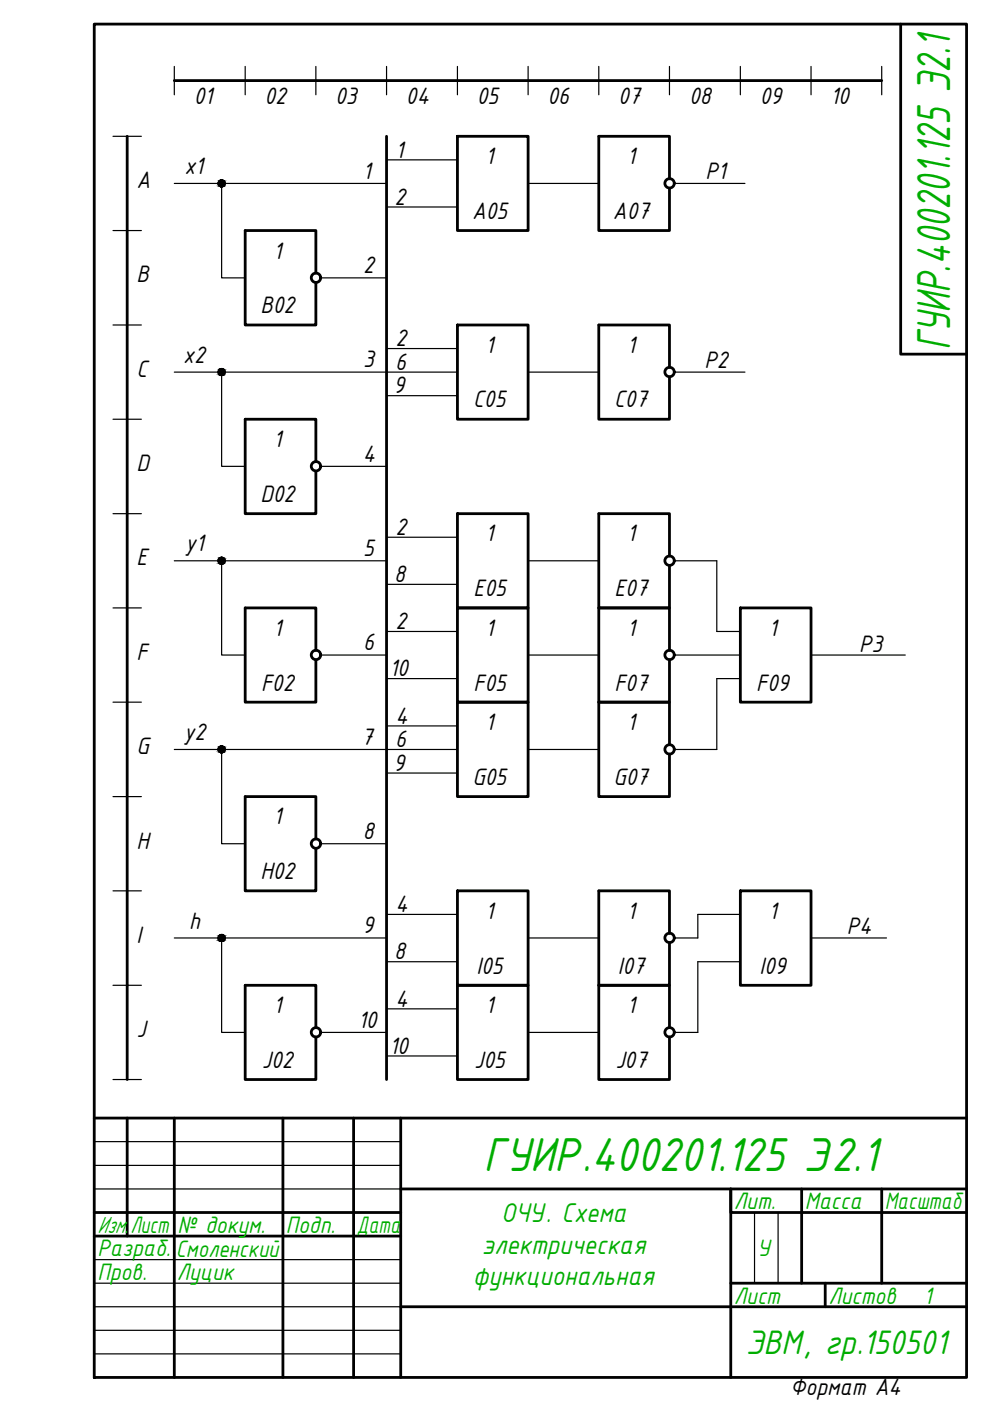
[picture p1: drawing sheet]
<svg xmlns="http://www.w3.org/2000/svg" width="210mm" height="297mm" viewBox="0 0 210 297" stroke-linecap="round" stroke-linejoin="round" font-family="sans-serif">
<!-- layer: 0 -->
<g fill="none" stroke="#000" stroke-width=".59">
<path d="M20 5.1h184.9v286.9h-184.9zM37 17.1h149.9M191 5.1v70h13.9M27 28.9v200M82 28.9v200M97 28.9h15v20h-15zM141.9 37.9v-9h-14.9v20h14.9v-9M67 57.9v-9h-15v20h15v-9M97 68.9h15v20h-15zM141.9 77.9v-9h-14.9v20h14.9v-9M67 97.9v-9h-15v20h15v-9M97 108.9h15v20h-15z"/>
<path d="M141.9 117.9v-9h-14.9v20h14.9v-9M67 137.9v-9h-15v20h15v-9M97 128.9h15v20h-15zM141.9 137.9v-9h-14.9v20h14.9v-9M157 128.9h15v20h-15zM97 148.9h15v20h-15zM141.9 157.9v-9h-14.9v20h14.9v-9M67 177.9v-9h-15v20h15v-9M97 188.9h15v20h-15zM141.9 197.9v-9h-14.9v20h14.9v-9M157 188.9h15v20h-15zM67 217.9v-9h-15v20h15v-9"/>
<path d="M97 208.9h15v20h-15zM141.9 217.9v-9h-14.9v20h14.9v-9M20 237.1h184.9M27 237.1v25M37 237.1v54.9M60 237.1v54.9M75 237.1v54.9M85 237.1v54.9M20 257.1h65M85 252.1h119.9M170 252.1v20M186.9 252.1v20"/>
<path d="M204.9 257.1h-50v-5v39.9M20 262.1h65M85 277.1h119.9M154.9 272.1h50M175 272.1v5"/>
<circle cx="142" cy="38.9" r=".99"/>
<circle cx="67" cy="58.9" r=".99"/>
<circle cx="142" cy="78.9" r=".99"/>
<circle cx="67" cy="98.9" r=".99"/>
<circle cx="142" cy="118.9" r=".99"/>
<circle cx="67" cy="138.9" r=".99"/>
<circle cx="142" cy="138.9" r=".99"/>
<circle cx="142" cy="158.9" r=".99"/>
<circle cx="67" cy="178.9" r=".99"/>
<circle cx="142" cy="198.8" r=".99"/>
<circle cx="67" cy="218.9" r=".99"/>
<circle cx="142" cy="218.9" r=".99"/>
</g>
<g fill="none" stroke="#000" stroke-width=".25">
<path d="M37 14.1v6M52 14.1v6M67 14.1v6M82 14.1v6M97 14.1v6M112 14.1v6M127 14.1v6M141.9 14.1v6M157 14.1v6M172 14.1v6M186.9 14.1v6M24 28.9h6"/>
<path d="M37 38.9h45M47 38.9v20h5v-10M97 28.9v5h-15M97 33.9v5M127 28.9v10h-15M143 38.9h14.9M24 48.9h6M68 58.9h14M82 43.9h15v5M127 43.9v5M24 68.9h6M47 78.9v20h5v-10"/>
<path d="M52 63.9v5M97 68.9v5h-15M97 73.9v5h-60M127 68.9v10h-15M143 78.9h14.9M24 88.9h6M68 98.9h14M82 83.9h15v5M127 83.9v5M24 108.9h6M37 118.9h45M47 118.9v20h5v-10"/>
<path d="M52 103.9v5M97 108.9v5h-15M97 113.9v5M127 108.9v10h-15M143 118.9h9v15h5v-5M24 128.9h6M68 138.9h14M82 123.9h15v10h-15M97 133.9v5M127 123.9v15h-15M157 133.9v5h-14M172 138.9h19.9"/>
<path d="M24 148.9h6M47 158.9v20h5v-10M52 143.9v5M82 143.9h15v10h-15M97 153.9v5h-60M127 143.9v15h-15M157 148.9v-5h-5v15h-9M24 168.9h6M68 178.9h14M82 163.9h15v5M127 163.9v5M24 188.9h6"/>
<path d="M37 198.9h45M47 198.9v20h5v-10M52 183.9v5M97 188.9v5h-15M97 193.9v5M127 188.9v10h-15M157 188.9v5h-9v5h-5M172 198.9h16M24 208.9h6M68 218.9h14M82 203.9h15v10h-15M97 213.9v5"/>
<path d="M127 203.9v15h-15M157 208.9v-5h-9v15h-5M24 228.9h6M52 223.9v5M82 223.9h15v5M127 223.9v5M20 242h65M20 247.1h65M20 252.1h65M160 257.1v15M165 257.1v15M20 267.1h65"/>
<path d="M20 272.1h65M20 277.1h65M20 282.1h65M20 287h65"/>
<circle cx="47" cy="38.9" r=".74"/>
<circle cx="47" cy="78.9" r=".74"/>
<circle cx="47" cy="118.9" r=".74"/>
<circle cx="47" cy="158.9" r=".74"/>
<circle cx="47" cy="198.8" r=".74"/>
</g>
<g fill="#000" stroke="#000" stroke-width=".21">
<path d="M46.9 38.2h.3zM46.8 38.2h.4z"/>
<path d="M46.8 38.2h.5zM46.7 38.2h.6z"/>
<path d="M46.8 39.6h.4zM46.8 39.6l.2 .1z"/>
<path d="M46.7 38.2l.7 .1zM46.5 38.3h.9z"/>
<path d="M46.7 39.6h.6zM46.7 39.6h.5z"/>
<path d="M46.5 38.3l1 .1zM46.5 38.3l1 .1h-1.1z"/>
<path d="M46.5 39.5h.9zM46.5 39.5l.8 .1z"/>
<path d="M46.4 38.4l1.2 .1-.1-.1zM46.4 38.4l1.2 .1h-1.2z"/>
<path d="M46.4 39.4h1.1zM46.4 39.4l1 .1z"/>
<path d="M46.4 38.5l1.3 .1-.1-.1zM46.4 38.5l1.3 .1h-1.4z"/>
<path d="M46.4 39.3h1.2zM46.4 39.3l1.1 .1z"/>
<path d="M46.3 38.6l1.4 .2v-.2zM46.3 38.6l1.4 .2h-1.5z"/>
<path d="M46.3 39.2l1.3 .1 .1-.1zM46.3 39.2l1.3 .1h-1.2z"/>
<path d="M46.2 38.8l1.5 .1v-.1zM46.2 38.8l1.5 .1h-1.5z"/>
<path d="M46.2 38.9l1.5 .2v-.2zM46.2 38.9l1.5 .2h-1.5z"/>
<path d="M46.2 39.1l1.5 .1v-.1zM46.2 39.1l1.5 .1h-1.4z"/>
<path d="M46.9 78.1l.3 .1zM46.8 78.2h.4z"/>
<path d="M46.8 78.2h.5zM46.7 78.2h.6z"/>
<path d="M46.8 79.6h.4zM46.8 79.6l.2 .1z"/>
<path d="M46.7 78.2l.7 .1zM46.5 78.3h.9z"/>
<path d="M46.7 79.6h.6zM46.7 79.6h.5z"/>
<path d="M46.5 78.3l1 .1zM46.5 78.3l1 .1h-1.1z"/>
<path d="M46.5 79.5h.9zM46.5 79.5l.8 .1z"/>
<path d="M46.4 78.4l1.2 .1-.1-.1zM46.4 78.4l1.2 .1h-1.2z"/>
<path d="M46.4 79.4h1.1zM46.4 79.4l1 .1z"/>
<path d="M46.4 78.5l1.3 .1-.1-.1zM46.4 78.5l1.3 .1h-1.4z"/>
<path d="M46.4 79.3l1.1 .1 .1-.1zM46.4 79.3l1.1 .1h-1.1z"/>
<path d="M46.3 78.6l1.4 .2v-.2zM46.3 78.6l1.4 .2h-1.5z"/>
<path d="M46.3 79.1l1.3 .2 .1-.2zM46.3 79.1l1.3 .2h-1.2z"/>
<path d="M46.2 78.8l1.5 .1v-.1zM46.2 78.8l1.5 .1h-1.5z"/>
<path d="M46.2 78.9l1.5 .1v-.1zM46.2 78.9l1.5 .1h-1.5z"/>
<path d="M46.2 79l1.5 .1v-.1zM46.2 79l1.5 .1h-1.4z"/>
<path d="M46.9 118.1l.3 .1zM46.8 118.2h.4z"/>
<path d="M46.8 118.2h.5zM46.7 118.2h.6z"/>
<path d="M46.8 119.6h.4zM46.8 119.6h.2z"/>
<path d="M46.7 118.2l.7 .1zM46.5 118.3h.9z"/>
<path d="M46.7 119.6h.6zM46.7 119.6h.5z"/>
<path d="M46.5 118.3l1 .1zM46.5 118.3l1 .1h-1.1z"/>
<path d="M46.5 119.5h.9zM46.5 119.5l.8 .1z"/>
<path d="M46.4 118.4l1.2 .1-.1-.1zM46.4 118.4l1.2 .1h-1.2z"/>
<path d="M46.4 119.4h1.1zM46.4 119.4l1 .1z"/>
<path d="M46.4 118.5l1.3 .1zM46.4 118.5l1.3 .1h-1.4z"/>
<path d="M46.4 119.3l1.1 .1 .1-.1zM46.4 119.3l1.1 .1h-1.1z"/>
<path d="M46.3 118.6l1.4 .2v-.2zM46.3 118.6l1.4 .2h-1.5z"/>
<path d="M46.3 119.2l1.3 .1 .1-.1zM46.3 119.2l1.3 .1h-1.2z"/>
<path d="M46.2 118.8l1.5 .1v-.1zM46.2 118.8l1.5 .1h-1.5z"/>
<path d="M46.2 118.9l1.5 .1v-.1zM46.2 118.9l1.5 .1h-1.5z"/>
<path d="M46.2 119l1.5 .2v-.2zM46.2 119l1.5 .2h-1.4z"/>
<path d="M46.9 158.1l.3 .1zM46.8 158.2h.4z"/>
<path d="M46.8 158.2h.5zM46.7 158.2h.6z"/>
<path d="M46.8 159.6h.4zM46.8 159.6h.2z"/>
<path d="M46.7 158.2l.7 .1zM46.5 158.3h.9z"/>
<path d="M46.7 159.5h.6zM46.7 159.5l.5 .1z"/>
<path d="M46.5 158.3l1 .1zM46.5 158.3l1 .1h-1.1z"/>
<path d="M46.5 159.5h.9zM46.5 159.5h.8z"/>
<path d="M46.4 158.4l1.2 .1zM46.4 158.5h1.2z"/>
<path d="M46.4 159.4h1.1zM46.4 159.4l1 .1z"/>
<path d="M46.4 158.5l1.3 .1-.1-.1zM46.4 158.5l1.3 .1h-1.4z"/>
<path d="M46.4 159.3l1.1 .1 .1-.1zM46.4 159.3l1.1 .1h-1.1z"/>
<path d="M46.3 158.6l1.4 .1v-.1zM46.3 158.6l1.4 .1h-1.5z"/>
<path d="M46.3 159.2l1.3 .1 .1-.1zM46.3 159.2l1.3 .1h-1.2z"/>
<path d="M46.2 158.7l1.5 .2v-.2zM46.2 158.7l1.5 .2h-1.5z"/>
<path d="M46.2 158.9l1.5 .1v-.1zM46.2 158.9l1.5 .1h-1.5z"/>
<path d="M46.2 159l1.5 .2v-.2zM46.2 159l1.5 .2h-1.4z"/>
<path d="M46.9 198.1h.3zM46.8 198.1h.4z"/>
<path d="M46.8 198.1l.5 .1zM46.7 198.2h.6z"/>
<path d="M46.8 199.6h.4zM46.8 199.6h.2z"/>
<path d="M46.7 198.2l.7 .1zM46.5 198.3h.9z"/>
<path d="M46.7 199.5h.6zM46.7 199.5l.5 .1z"/>
<path d="M46.5 198.3l1 .1zM46.4 198.4h1.1z"/>
<path d="M46.5 199.5h.9zM46.5 199.5h.8z"/>
<path d="M46.4 198.4l1.2 .1-.1-.1zM46.4 198.4l1.2 .1h-1.2z"/>
<path d="M46.4 199.4l1 .1 .1-.1zM46.4 199.4l1 .1h-.9z"/>
<path d="M46.4 198.5l1.3 .1-.1-.1zM46.4 198.5l1.3 .1h-1.4z"/>
<path d="M46.4 199.3h1.2zM46.4 199.3l1.1 .1z"/>
<path d="M46.3 198.6l1.4 .1v-.1zM46.3 198.6l1.4 .1h-1.5z"/>
<path d="M46.3 199.2l1.3 .1 .1-.1zM46.3 199.2l1.3 .1h-1.2z"/>
<path d="M46.2 198.7l1.5 .2v-.2zM46.2 198.7l1.5 .2h-1.5z"/>
<path d="M46.2 198.9l1.5 .1v-.1zM46.2 198.9l1.5 .1h-1.5z"/>
<path d="M46.2 199l1.5 .2v-.2zM46.2 199l1.5 .2h-1.4z"/>
</g>
<g font-size="10.9" fill="#00ad00">
<text x="201.4" y="74.3" transform="rotate(-90 201.4 74.3)">ГУИР.400201.125 Э2.1</text>
<text x="102.5" y="248.3">ГУИР.400201.125 Э2.1</text>
</g>
<text font-size="7.8" fill="#00ad00" x="158.2" y="287">ЭВМ, гр.150501</text>
<g font-size="6.2" fill="#00ad00">
<text x="106.3" y="259.2">ОЧУ. Схема</text>
<text x="102.2" y="265.8">электрическая</text>
<text x="100.2" y="272.5">функциональная</text>
</g>
<g font-size="5.4">
<text x="41.1" y="22">01</text>
<text x="56.1" y="22">02</text>
<text x="71.1" y="22">03</text>
<text x="86.1" y="22">04</text>
<text x="101.1" y="22">05</text>
<text x="116.1" y="22">06</text>
<text x="131.1" y="22">07</text>
<text x="146.1" y="22">08</text>
<text x="161.1" y="22">09</text>
<text x="176.1" y="22">10</text>
<text x="83.8" y="33.5">1</text>
<text x="103" y="34.8">1</text>
<text x="133" y="34.8">1</text>
<text x="29" y="39.9">A</text>
<text x="39.1" y="36.9">x1</text>
<text x="77" y="37.9">1</text>
<text x="149.6" y="37.9">P1</text>
<text x="83.6" y="43.4">2</text>
<text x="100.1" y="46.4">A05</text>
<text x="130" y="46.4">А07</text>
<text x="29" y="59.9">B</text>
<text x="58" y="54.8">1</text>
<text x="77" y="57.9">2</text>
<text x="55.2" y="66.4">B02</text>
<text x="38.9" y="76.9">x2</text>
<text x="77" y="77.9">3</text>
<text x="83.9" y="73.4">2</text>
<text x="103" y="74.8">1</text>
<text x="133" y="74.8">1</text>
<text x="149.4" y="77.9">P2</text>
<text x="29" y="79.9">С</text>
<text x="83.4" y="83.4">9</text>
<text x="83.8" y="78.5">6</text>
<text x="100.3" y="86.4">C05</text>
<text x="130.2" y="86.4">C07</text>
<text x="58" y="94.8">1</text>
<text x="29" y="99.9">D</text>
<text x="77" y="97.9">4</text>
<text x="55.2" y="106.4">D02</text>
<text x="83.9" y="113.4">2</text>
<text x="29" y="119.9">E</text>
<text x="39.2" y="116.9">y1</text>
<text x="77" y="117.9">5</text>
<text x="103" y="114.8">1</text>
<text x="133" y="114.8">1</text>
<text x="83.6" y="123.4">8</text>
<text x="100.4" y="126.4">E05</text>
<text x="130.3" y="126.4">E07</text>
<text x="58" y="134.8">1</text>
<text x="77" y="137.9">6</text>
<text x="83.9" y="133.4">2</text>
<text x="103" y="134.8">1</text>
<text x="133" y="134.8">1</text>
<text x="163" y="134.8">1</text>
<text x="29" y="139.9">F</text>
<text x="82.5" y="143.4">10</text>
<text x="182.2" y="138.2">P3</text>
<text x="55.4" y="146.4">F02</text>
<text x="100.4" y="146.4">F05</text>
<text x="130.3" y="146.4">F07</text>
<text x="160.4" y="146.4">F09</text>
<text x="83.8" y="153.4">4</text>
<text x="103" y="154.8">1</text>
<text x="133" y="154.8">1</text>
<text x="29" y="159.9">G</text>
<text x="39" y="156.9">y2</text>
<text x="76.6" y="157.9">7</text>
<text x="83.8" y="158.5">6</text>
<text x="83.4" y="163.4">9</text>
<text x="100.2" y="166.4">G05</text>
<text x="130.1" y="166.4">G07</text>
<text x="29" y="179.9">H</text>
<text x="58" y="174.8">1</text>
<text x="76.9" y="177.9">8</text>
<text x="55.2" y="186.4">H02</text>
<text x="40.1" y="196.9">h</text>
<text x="76.8" y="197.9">9</text>
<text x="83.8" y="193.4">4</text>
<text x="103" y="194.8">1</text>
<text x="133" y="194.8">1</text>
<text x="163" y="194.8">1</text>
<text x="179.6" y="198">P4</text>
<text x="29" y="199.9">I</text>
<text x="83.6" y="203.4">8</text>
<text x="101" y="206.4">I05</text>
<text x="131" y="206.4">I07</text>
<text x="161" y="206.4">I09</text>
<text x="58" y="214.8">1</text>
<text x="83.8" y="213.4">4</text>
<text x="103" y="214.8">1</text>
<text x="133" y="214.8">1</text>
<text x="29" y="219.9">J</text>
<text x="75.9" y="217.9">10</text>
<text x="55.5" y="226.4">J02</text>
<text x="82.5" y="223.4">10</text>
<text x="100.5" y="226.4">J05</text>
<text x="130.5" y="226.4">J07</text>
<text x="167.6" y="295.8">Формат А4</text>
</g>
<g font-size="5.4" fill="#00ad00">
<text x="155.6" y="256.4">Лит.</text>
<text x="170.6" y="256.4">Масса</text>
<text x="187.6" y="256.4">Масштаб</text>
<text x="20.7" y="261.4">Изм.</text>
<text x="27.6" y="261.4">Лист</text>
<text x="37.6" y="261.4">№ докум.</text>
<text x="60.6" y="261.4">Подп.</text>
<text x="75.6" y="261.4">Дата</text>
<text x="20.7" y="266.3">Разраб.</text>
<text x="37.3" y="266.6">Смоленский</text>
<text x="160.6" y="266.3">У</text>
<text x="20.7" y="271.3">Пров.</text>
<text x="37.5" y="271.4">Луцик</text>
<text x="155.6" y="276.4">Лист</text>
<text x="175.6" y="276.4">Листов</text>
<text x="195.8" y="276.4">1</text>
</g>
</svg>
